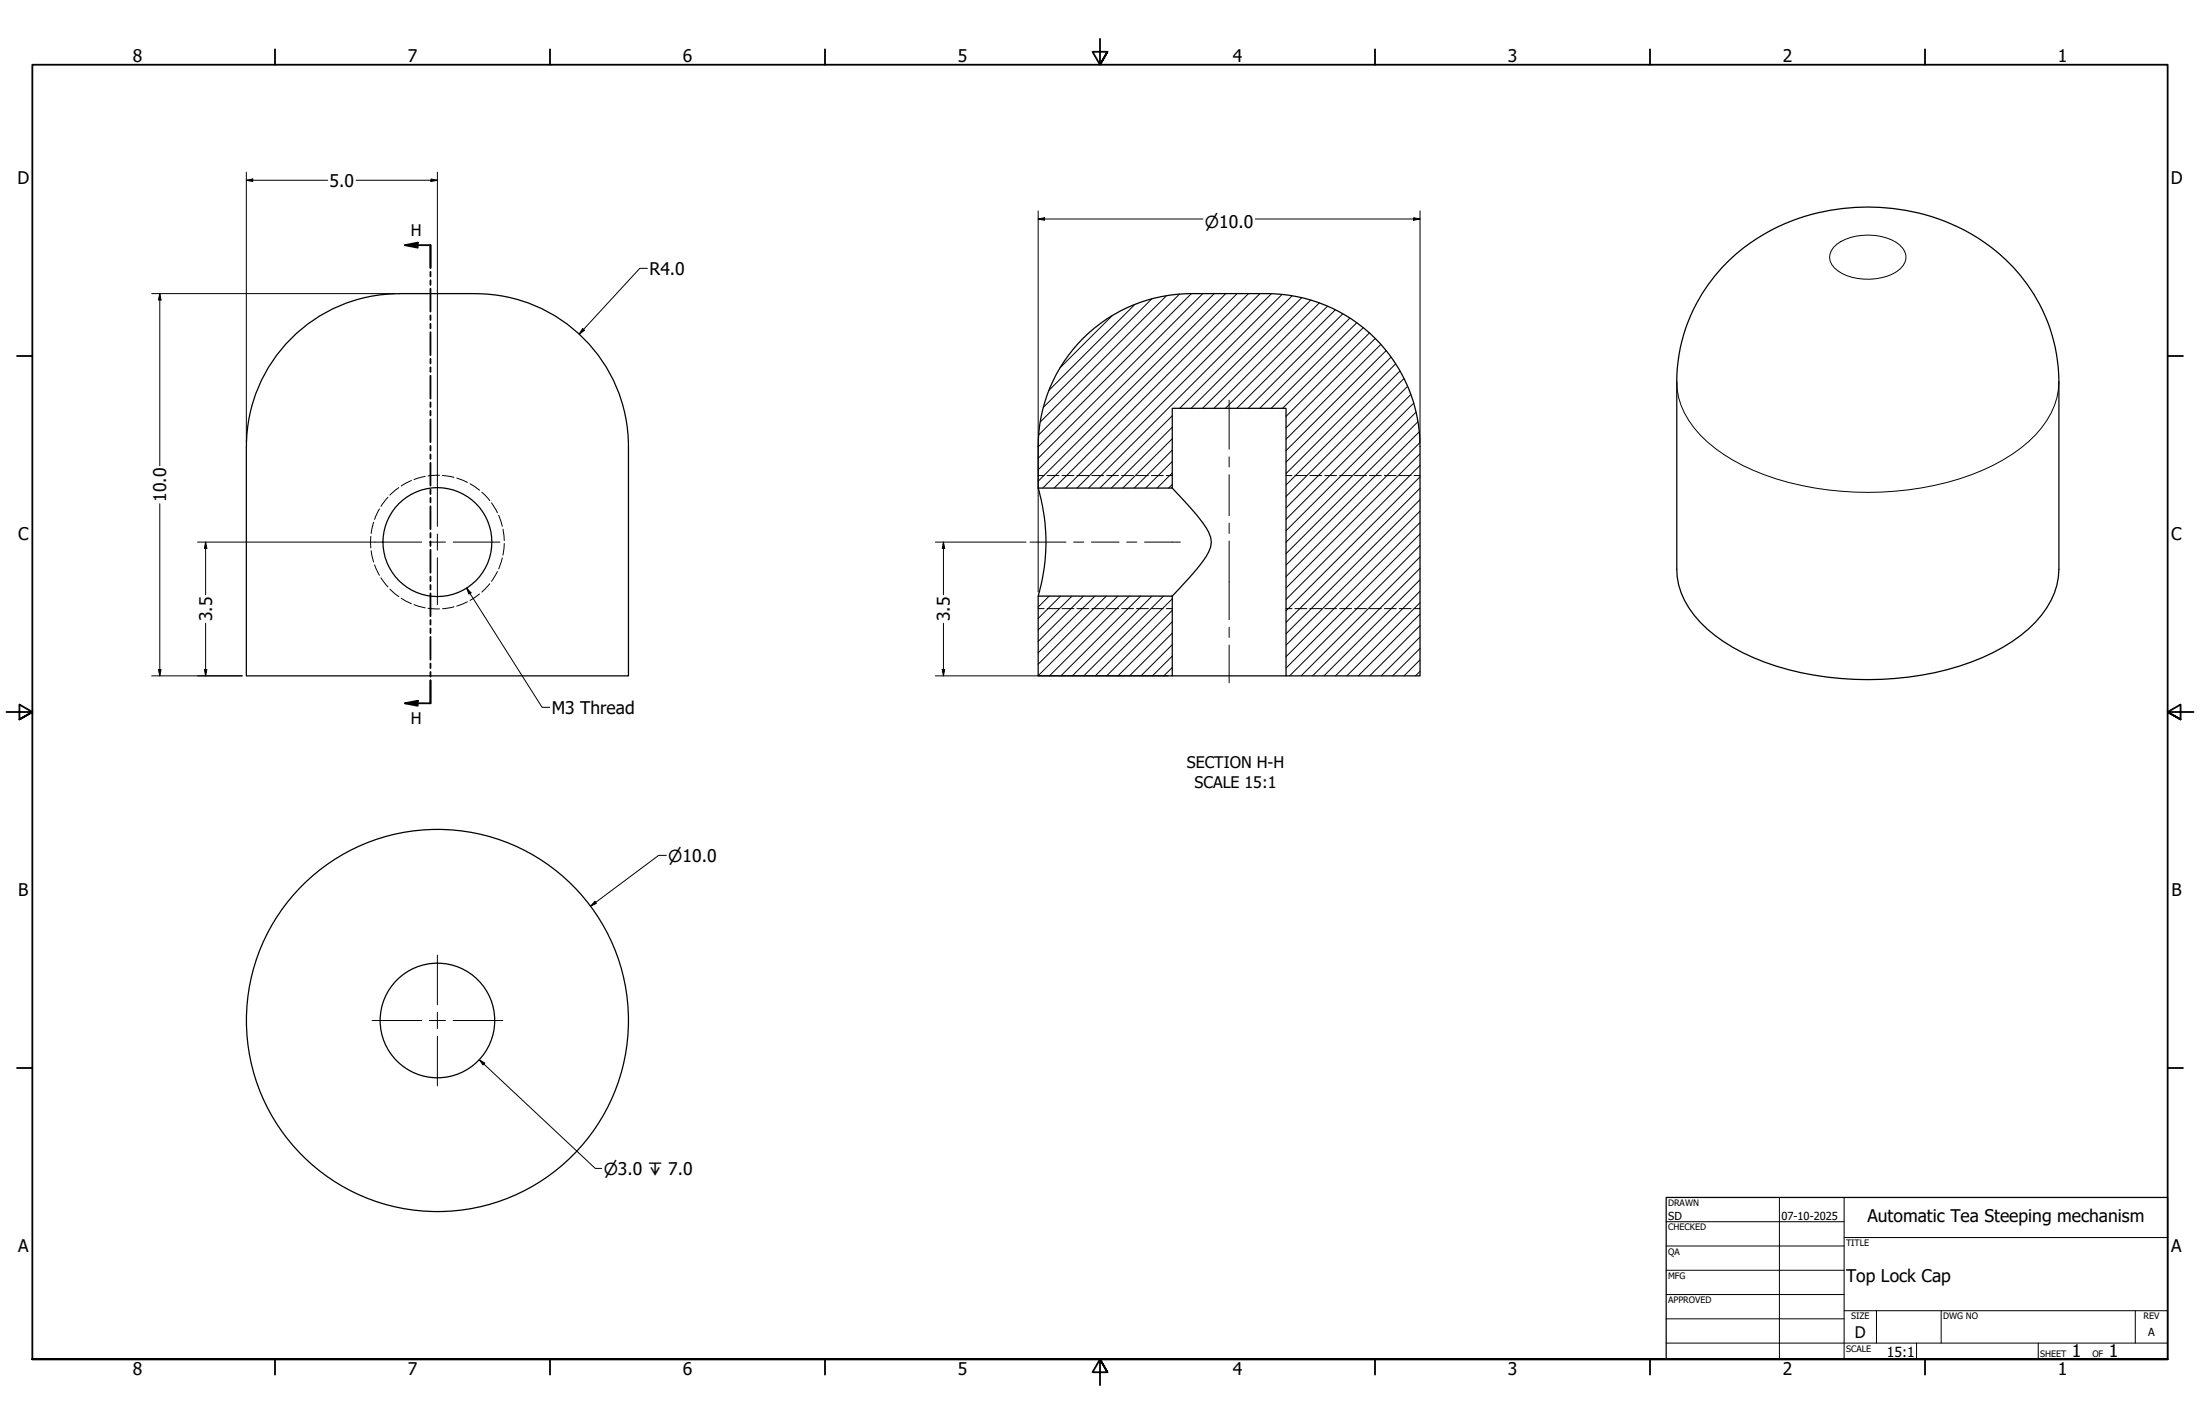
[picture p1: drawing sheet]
<svg xmlns="http://www.w3.org/2000/svg" width="864mm" height="559mm" viewBox="0 0 864 559" stroke-linecap="round" stroke-linejoin="round" font-family="sans-serif">
<!-- layer: Hatch (ANSI) -->
<g fill="none" stroke="#000" stroke-width=".39">
<path d="M445.5 119.5l-33.7 33.7M452.2 117.3l-42.7 42.6M457.9 116.1l-49.6 49.5M463 115.4l-55.3 55.3M467.7 115.2l-60.2 60.2M472.2 115.2l-64.7 64.6M476.6 115.2l-69.1 69.2M481.2 115.2l-73.7 73.6M485.6 115.2l-76.3 76.3M490.1 115.2l-76.3 76.3M494.6 115.2l-76.3 76.3M499 115.3l-76.2 76.2"/>
<path d="M503.3 115.5l-76 76M507.2 116.1l-44.1 44.1M511 116.8l-43.4 43.4M514.5 117.8l-42.4 42.4M517.9 118.9l-41.4 41.3M436.6 123.9l-20.5 20.5M521.1 120.2l-40.1 40M524.2 121.6l-38.7 38.6M527.1 123.1l-37.1 37.1M529.9 124.8l-35.4 35.4M532.6 126.6l-33.6 33.6M535.1 128.6l-31.6 31.6"/>
<path d="M537.6 130.6l-32.8 32.8M539.9 132.8l-35.1 35.1M542 135.1l-37.2 37.3M544.1 137.6l-39.3 39.2M546.1 140.1l-41.3 41.3M547.9 142.8l-43.1 43M549.6 145.6l-44.8 44.7M551.1 148.5l-46.3 46.3M552.6 151.6l-47.8 47.7M553.8 154.8l-49 49M555 158.2l-50.2 50.1M460.2 176.6l-15 14.9"/>
<path d="M460.2 172.2l-19.4 19.3M460.2 167.6l-23.9 23.9M460.2 163.2l-28.4 28.3M555.9 161.7l-51.1 51.1M556.6 165.5l-51.8 51.8M557.1 169.4l-52.3 52.4M557.4 173.7l-52.6 52.6M557.4 178.1l-52.6 52.7M460.2 190.1l-1.5 1.4M460.2 185.6l-6 5.9M460.2 181.1l-10.5 10.4M557.4 196.1l-52.6 52.6"/>
<path d="M557.4 191.6l-52.6 52.6M557.4 187.1l-52.6 52.6M557.4 182.6l-52.6 52.6M557.4 218.5l-46.6 46.7M557.4 214.1l-51.2 51.1M557.4 209.6l-52.6 52.6M557.4 205.1l-52.6 52.6M557.4 200.6l-52.6 52.6M411.8 233.9l-4.3 4.3M416.3 233.9l-8.8 8.8M420.8 233.9l-13.3 13.3M425.3 233.9l-17.8 17.8"/>
<path d="M429.8 233.9l-22.3 22.3M434.3 233.9l-26.8 26.8M438.8 233.9l-31.3 31.3M443.3 233.9l-31.3 31.3M447.7 233.9l-31.2 31.3M452.2 233.9l-31.3 31.3M456.7 233.9l-31.3 31.3M460.2 235l-30.3 30.2M460.2 239.5l-25.8 25.7M557.4 236.5l-28.7 28.7M557.4 232l-33.2 33.2M557.4 227.5l-37.7 37.7"/>
<path d="M557.4 223l-42.2 42.2M460.2 253l-12.3 12.2M460.2 248.5l-16.8 16.7M460.2 244l-21.3 21.2M460.2 257.5l-7.8 7.7M557.4 258.9l-6.3 6.3M557.4 254.5l-10.7 10.7M557.4 250l-15.2 15.2M557.4 245.5l-19.7 19.7M557.4 241l-24.2 24.2M460.2 261.9l-3.4 3.3M557.4 263.5l-1.7 1.7"/>
</g>
<!-- layer: Hidden Narrow (ANSI) -->
<g fill="none" stroke="#000" stroke-width=".39">
<path d="M148.9 199.7l-1.9 4.1M152.3 195.1l-2.8 3.6M156.5 191.3l-3.5 3M161.5 188.6l-4 2.1M166.9 186.9l-4.4 1.3M172.5 186.5l-4.5 .3M173.7 186.6l4.5 .7M179.3 187.6l4.2 1.7M184.5 189.8l3.7 2.6M189.1 193.1l3.1 3.3M192.9 197.3l2.4 3.9M407.5 186.6h2.4"/>
<path d="M411.1 186.6h4.6M416.9 186.6h4.7M422.7 186.6h4.7M428.6 186.6h4.6M434.4 186.6h4.7M440.3 186.6h4.7M446.1 186.6h4.7M452 186.6h4.6M457.8 186.6h2.4M504.8 186.6h2.4M508.3 186.6h4.7M514.2 186.6h4.6"/>
<path d="M520 186.6h4.7M525.9 186.6h4.6M531.7 186.6h4.7M537.6 186.6h4.6M543.4 186.6h4.7M549.2 186.6h4.7M555.1 186.6h2.3M145.6 210.5v4.5M145.7 216.1l1 4.5M146.7 204.9l-1 4.4M195.8 202.2l1.4 4.4M197.2 218.9l-1.4 4.3"/>
<path d="M197.4 207.6l.5 4.6M197.9 213.3l-.5 4.5M147 221.7l1.9 4M149.5 226.7l2.8 3.6M153 231.2l3.5 2.9M157.5 234.7l4 2.2M162.5 237.3l4.4 1.2M168 238.7l4.5 .2M178.2 238.1l-4.5 .8M183.5 236.1l-4.2 1.7M188.2 233.1l-3.7 2.5M192.2 229.1l-3.1 3.2"/>
<path d="M195.3 224.3l-2.4 3.8M407.5 238.8h2.4M411.1 238.8h4.6M416.9 238.8h4.7M422.7 238.8h4.7M428.6 238.8h4.6M434.4 238.8h4.7M440.3 238.8h4.7M446.1 238.8h4.7M452 238.8h4.6M457.8 238.8h2.4M504.8 238.8h2.4"/>
<path d="M508.3 238.8h4.7M514.2 238.8h4.6M520 238.8h4.7M525.9 238.8h4.6M531.7 238.8h4.7M537.6 238.8h4.6M543.4 238.8h4.7M549.2 238.8h4.7M555.1 238.8h2.3"/>
</g>
<!-- layer: Visible (ANSI) -->
<g fill="none" stroke="#000" stroke-width=".49">
<path d="M678.7 102.2a79.7 79.7 0 0 1 69.2-19.7 72.2 72.2 0 0 1 55.9 43.8 65.8 65.8 0 0 1 4.4 23.6v73.5a32.1 32.1 0 0 1-11.9 23.4 84.4 84.4 0 0 1-42 18.1 122.1 122.1 0 0 1-66-6.8 55.9 55.9 0 0 1-25.4-19.6 27.6 27.6 0 0 1-4.7-15.1v-73.5a65.9 65.9 0 0 1 20.5-47.7zM425.2 132.8a60.4 60.4 0 0 1 42.5-17.6h29.5a60 60 0 0 1 60.2 60v90h-52.6v-105h-44.6v31.3h-52.7v-16.3a59.9 59.9 0 0 1 17.7-42.4zM96.7 175.2v90h150v-89.9a60 60 0 0 0-60-60l-30-.1a60.1 60.1 0 0 0-60 60M407.5 191.5a74.8 74.8 0 0 1 0 42.4M460.2 191.5l4.7 5.1a65.4 65.4 0 0 1 9.6 12.2 8.5 8.5 0 0 1-1 9.5l-3.7 5-9.6 10.6M407.5 233.9h52.7v31.3h-52.7zM460.2 265.2h44.6"/>
<circle cx="171.7" cy="212.8" r="21.4"/>
<circle cx="171.7" cy="400.5" r="22.5"/>
<circle cx="171.7" cy="400.4" r="75"/>
</g>
<!-- layer: Visible Narrow (ANSI) -->
<path d="M719.8 97a20.3 20.3 0 0 1 18.4-4.3 13 13 0 0 1 9.5 6 6.2 6.2 0 0 1-3.1 7.8 22.7 22.7 0 0 1-23.2-.2 5.9 5.9 0 0 1-1.6-9.3zM658.2 149.9a31.9 31.9 0 0 0 11.9 23.4 84.7 84.7 0 0 0 42 18.2 122.2 122.2 0 0 0 66.1-6.9 56 56 0 0 0 25.3-19.6 28 28 0 0 0 4.7-15.1" fill="none" stroke="#000" stroke-width=".39"/>
<!-- layer: Section Line (ANSI) -->
<g fill="none" stroke="#000" stroke-width=".71">
<path d="M159 96.2l5-1v2zM159 96.2h10v9M169 106.7v1.8M169 110v1.8M169 113.3v9M169 123.8v1.8M169 127.1v1.8M169 130.4v8.9M169 140.8v1.8M169 144.1v1.8M169 147.4v9M169 157.9v1.8"/>
<path d="M169 161.2v1.8M169 164.5v9M169 175v1.8M169 178.3v1.8M169 181.6v9M169 192.1v1.8M169 195.4v1.8M169 198.7v8.9M169 209.2v1.8M169 212.4v1.8M169 215.8v9M169 226.2v1.8"/>
<path d="M169 229.6v1.8M169 232.8v9M169 243.3v1.8M169 246.6v1.8M169 249.9v9M159 276l5-1v2zM169 260.4v1.8M169 263.7v1.8M169 267v9h-10"/>
</g>
<g fill="#000">
<path d="M159 96.2l5-1v2z" fill-rule="evenodd"/>
<path d="M159 276l5-1v2z" fill-rule="evenodd"/>
</g>
<!-- layer: Border (ANSI) -->
<g fill="none" stroke="#000" stroke-width=".71">
<path d="M107.9 19.4v6M215.9 19.4v6M323.8 19.4v6M431.8 15.2v10.2l-2.9-5.1h5.8l-2.9 5.1 2.9-5.1M539.8 19.4v6M647.7 19.4v6M755.6 19.4v6M6.7 139.7h6M850.9 139.7h6M2.5 279.4h10.2l-5.1-2.9v5.8l5.1-2.9-5.1 2.9M861.1 279.4h-10.2l5.1-2.9v5.8l-5.1-2.9 5.1 2.9M6.7 419.1h6"/>
<path d="M850.9 419.1h6M12.7 533.4v-508h838.2v508h-838.2h838.2M107.9 533.4v6M215.9 533.4v6M323.8 533.4v6M434.7 538.5l-2.9-5.1 2.9 5.1h-5.8l2.9-5.1v10.2M539.8 533.4v6M647.7 533.4v6M755.6 533.4v6"/>
</g>
<!-- layer: Title (ANSI) -->
<g fill="none" stroke="#000" stroke-width=".39">
<path d="M654 479.4h69.9M698.5 469.9v63.5M723.9 469.9v63.5M654 488.9h69.9M654 498.5h69.9M723.9 485.6h127M654 508h69.9M654 517.5h69.9M723.9 514.3h127M736.6 514.3v12.7M762 514.3v12.7M838.2 514.3v12.7"/>
<path d="M654 527h196.9M752.3 527v6.4M800.1 527v6.4"/>
</g>
<path d="M654 469.9h196.9v63.5h-196.9z" fill="none" stroke="#000" stroke-width=".49"/>
<!-- layer: Dimension (ANSI) -->
<g fill="none" stroke="#000" stroke-width=".39">
<path d="M96.7 70.7l2.5-.5v1zM96.7 70.7h31.9M96.7 67.6v106M139.8 70.7h31.9M169.2 70.2l2.5 .5-2.5 .5zM171.7 67.6v120.6M407.5 85.9l2.5-.5v1zM407.5 85.9h64.7M407.5 82.8v129.8M492.8 85.9h64.6M554.9 85.4l2.5 .5-2.5 .5zM557.4 82.8v90.8"/>
<path d="M59.5 115.2h95.6M62.7 115.2l.5 2.5h-1zM62.7 115.2v67.6M254.1 105.3h-3l-23.7 25.8M228.7 128.9l.7 .7-2 1.5zM62.7 197.7v67.5M77.5 212.7h69.6M80.7 212.7l.5 2.5h-1zM80.7 212.7v20.7M367.2 212.7h35.6M370.3 212.7l.5 2.5h-.9zM370.3 212.7v20.7"/>
<path d="M407.5 212.8v19.5M183.2 230.8l1.7 1.8-.8 .6zM183.2 230.8l29.6 46.8h3M80.7 244.6v20.6M370.3 244.6v20.6M59.5 265.2h35.6M62.2 262.7h1l-.5 2.5zM80.2 262.7h1l-.5 2.5zM367.2 265.2h91.3M369.9 262.7h.9l-.5 2.5zM261.5 335.7h-2.9l-26.8 19.9M233.5 353.7l.6 .8-2.3 1.1z"/>
</g>
<g fill="#000">
<path d="M96.7 70.7l2.5-.5v1z" fill-rule="evenodd"/>
<path d="M169.2 70.2l2.5 .5-2.5 .5z" fill-rule="evenodd"/>
<path d="M407.5 85.9l2.5-.5v1z" fill-rule="evenodd"/>
<path d="M554.9 85.4l2.5 .5-2.5 .5z" fill-rule="evenodd"/>
<path d="M62.7 115.2l.5 2.5h-1z" fill-rule="evenodd"/>
<path d="M228.7 128.9l.7 .7-2 1.5z" fill-rule="evenodd"/>
<path d="M80.7 212.7l.5 2.5h-1z" fill-rule="evenodd"/>
<path d="M370.3 212.7l.5 2.5h-.9z" fill-rule="evenodd"/>
<path d="M183.2 230.8l1.7 1.8-.8 .6z" fill-rule="evenodd"/>
<path d="M62.2 262.7h1l-.5 2.5z" fill-rule="evenodd"/>
<path d="M80.2 262.7h1l-.5 2.5z" fill-rule="evenodd"/>
<path d="M369.9 262.7h.9l-.5 2.5z" fill-rule="evenodd"/>
<path d="M233.5 353.7l.6 .8-2.3 1.1z" fill-rule="evenodd"/>
</g>
<!-- layer: Symbol (ANSI) -->
<path d="M188.1 415.9l2.2 1.3-.7 .7zM188.1 415.9l45.6 42.6h2.5" fill="none" stroke="#000" stroke-width=".39"/>
<path d="M188.1 415.9l2.2 1.3-.7 .7z" fill-rule="evenodd" fill="#000"/>
<!-- layer: Center Mark (ANSI) -->
<path d="M171.7 188.2v18.4M147.1 212.7h18.4M168.5 212.7h6.4M171.7 209.6v6.3M171.7 218.9v18.4M177.9 212.7h18.4M171.7 374.8v19.5M171.7 397.3v6.3M146 400.5h19.5M168.5 400.5h6.4M171.7 406.6v19.5M177.9 400.5h19.5" fill="none" stroke="#000" stroke-width=".39"/>
<!-- layer: Centerline (ANSI) -->
<path d="M482.5 157.1v19.2M482.5 179.3v4M482.5 186.3v16.1M404.4 212.7h14M421.4 212.7h4M428.4 212.7h10.9M442.3 212.7h4M449.3 212.7h14M482.5 205.3v4M482.5 212.3v30.9M482.5 246.2v4M482.5 253.2v14.7" fill="none" stroke="#000" stroke-width=".39"/>
<g font-size="6.8">
<text x="52.1" y="24.4">8</text>
<text x="160.1" y="24.4">7</text>
<text x="268" y="24.4">6</text>
<text x="376" y="24.4">5</text>
<text x="483.9" y="24.4">4</text>
<text x="591.9" y="24.4">3</text>
<text x="699.8" y="24.4">2</text>
<text x="807.8" y="24.4">1</text>
<text x="6.8" y="72.4">D</text>
<text x="129.4" y="73.2">5.0</text>
<text x="852.1" y="72.4">D</text>
<text x="255" y="107.8">R4.0</text>
<text x="65.2" y="196.9" transform="rotate(-90 65.2 196.9)">10.0</text>
<text x="7.1" y="212.1">C</text>
<text x="852.3" y="212.1">C</text>
<text x="83.2" y="243.8" transform="rotate(-90 83.2 243.8)">3.5</text>
<text x="372.9" y="243.8" transform="rotate(-90 372.9 243.8)">3.5</text>
<text x="216.6" y="280">M3 Thread</text>
<text x="7.2" y="351.8">B</text>
<text x="852.4" y="351.8">B</text>
<text x="733" y="479.7">Automatic Tea Steeping mechanism</text>
<text x="7.1" y="491.5">A</text>
<text x="852.3" y="491.5">A</text>
<text x="724.7" y="503">Top Lock Cap</text>
<text x="813.3" y="532.6">1</text>
<text x="827.8" y="532.6">1</text>
<text x="52.1" y="539.4">8</text>
<text x="160.1" y="539.4">7</text>
<text x="268" y="539.4">6</text>
<text x="376" y="539.4">5</text>
<text x="483.9" y="539.4">4</text>
<text x="591.9" y="539.4">3</text>
<text x="699.8" y="539.4">2</text>
<text x="807.8" y="539.4">1</text>
</g>
<g font-size="6.5">
<text x="473" y="89.4">⌀10.0</text>
<text x="262.3" y="338.1">⌀10.0</text>
<text x="237" y="461">⌀3.0 ↧ 7.0</text>
</g>
<g font-size="6.3">
<text x="161.2" y="92.7">H</text>
<text x="161.2" y="284.1">H</text>
<text x="465.9" y="301.5">SECTION H-H</text>
<text x="468.9" y="309">SCALE 15:1</text>
<text x="728.1" y="524.9">D</text>
</g>
<text font-size="5.5" x="740.6" y="532.6">15:1</text>
<g font-size="4.3">
<text x="654.8" y="478.6">SD</text>
<text x="699.3" y="478.6">07-10-2025</text>
<text x="843.2" y="524.2">A</text>
</g>
<g font-size="3.5">
<text x="654.8" y="473.2">DRAWN</text>
<text x="654.8" y="482.8">CHECKED</text>
<text x="724.7" y="488.9">TITLE</text>
<text x="654.8" y="492.3">QA</text>
<text x="654.8" y="501.8">MFG</text>
<text x="654.8" y="511.4">APPROVED</text>
<text x="726.7" y="517.7">SIZE</text>
<text x="762.8" y="517.7">DWG NO</text>
<text x="841.4" y="517.7">REV</text>
<text x="724.7" y="530.4">SCALE</text>
<text x="800.9" y="532.6">SHEET</text>
<text x="821.3" y="532.6">OF</text>
</g>
</svg>
